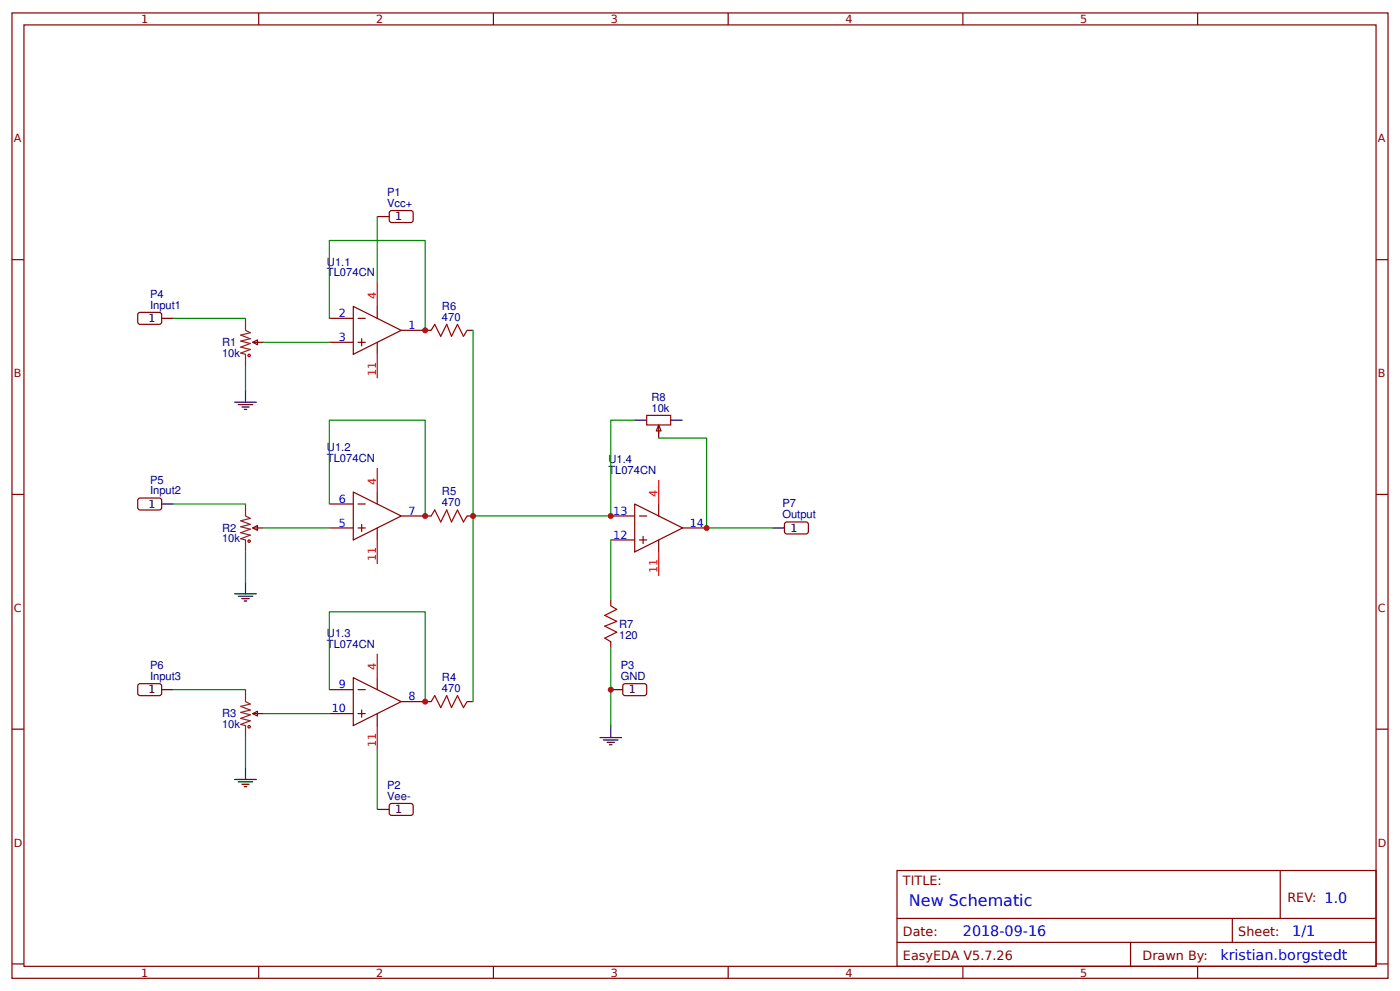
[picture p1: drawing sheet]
<svg xmlns="http://www.w3.org/2000/svg" width="309mm" height="219mm" viewBox="0 0 309 219" stroke-linecap="round" stroke-linejoin="round" font-family="sans-serif">
<g fill="none" stroke="#800" stroke-width=".26">
<path d="M2.6 2.9h304.1v213.2h-304.1zM5.3 5.5h298.7v208h-298.7zM57.1 2.9v2.6M109 2.9v2.6M160.9 2.9v2.6M212.7 2.9v2.6M264.6 2.9v2.6M2.6 57.4h2.7M86.3 46.6h4.7l.3 .4-.1 1.9-.4 .3-4.5-.1-.3-.5v-1.6zM304 57.4h2.7M30.7 69.1h4.8l.2 .4-.1 1.9-.4 .2h-4.5l-.3-.5v-1.6zM55.8 75.6l1.1-.5v1z"/>
<path d="M55.8 75.6h2.4M72.8 75.6h5.3M72.8 70.3h5.3M78.1 67.7l10.5 5.3-10.5 5.3zM79.1 75.6h1.6M79.1 70.3h1.6M79.9 74.8v1.6M83.3 67.7v2.6M83.3 75.6v2.7M88.6 73h6.6M103.2 73h1.3M145.5 93.9l.5 1.3h-1z"/>
<path d="M145.5 94.1v1.6M2.6 109.2h2.7M30.7 110.1h4.8l.2 .4-.1 1.9-.4 .3-4.5-.1-.3-.5v-1.6zM55.8 116.6l1.1-.5v1.1zM55.8 116.6h2.4M72.8 116.6h5.3M72.8 111.3h5.3M78.1 108.7l10.5 5.3-10.5 5.3zM79.1 116.6h1.6M79.1 111.3h1.6M79.9 115.8v1.6M83.3 108.7v2.6"/>
<path d="M83.3 116.6v2.7M88.6 114h6.6M103.2 114h1.3M134.9 114h5.3M134.9 119.3h5.3M140.2 111.3l10.6 5.3-10.6 5.3zM141.3 114h1.6M141.3 119.3h1.6M142.1 118.5v1.6M145.5 111.3v2.7M145.5 119.3v2.6M150.8 116.6h5.3"/>
<path d="M173.6 115.4h4.7l.3 .4-.1 1.9-.4 .3-4.5-.1-.3-.5v-1.6zM304 109.2h2.7M134.9 132.5v1.3M30.7 151.1h4.8l.2 .5-.1 1.8-.4 .3-4.5-.1-.3-.5v-1.5zM55.8 157.6l1.1-.5v1.1zM55.8 157.6h2.4M72.8 157.6h5.3M72.8 152.3h5.3M78.1 149.7l10.5 5.3-10.5 5.3zM79.1 157.6h1.6M79.1 152.3h1.6M79.9 156.8v1.6"/>
<path d="M83.3 149.7v2.6M83.3 157.6v2.7M88.6 155h6.6M103.2 155h1.3M134.9 141.8v1.3M137.8 151.1h4.8l.3 .5-.1 1.8-.5 .3-4.5-.1-.2-.5v-1.5zM2.6 161.1h2.7M86.3 177.6h4.7l.3 .4-.1 1.9-.4 .2h-4.5l-.3-.5v-1.6zM304 161.1h2.7M198.2 192.3h105.8v21.2h-105.8zM282.8 192.3v10.6M2.6 212.9h2.7"/>
<path d="M57.1 213.5v2.6M109 213.5v2.6M160.9 213.5v2.6M198.2 202.9h105.8M198.2 208.2h105.8M212.7 213.5v2.6M249.8 208.2v5.3M264.6 213.5v2.6M272.3 202.9v5.3M304 212.9h2.7"/>
</g>
<path d="M54.2 70.3v2.7l1.1 .5-2.1 .5 2.1 .8-2.1 .6 2.1 .5-2.1 .8 2.1 .5-2.1 .8 1 .3v2.6M54.2 111.3v2.7l1.1 .5-2.1 .5 2.1 .8-2.1 .6 2.1 .5-2.1 .8 2.1 .5-2.1 .8 1 .3v2.6M54.2 152.3v2.7l1.1 .5-2.1 .6 2.1 .7-2.1 .6 2.1 .5-2.1 .8 2.1 .5-2.1 .8 1 .3v2.6" fill="none" stroke="#8d2323" stroke-width=".26"/>
<g fill="none" stroke="#a00000" stroke-width=".26">
<path d="M95.2 73l.8-1.4 1.4 2.7 1.3-2.7 1 2.7 1.4-2.7 1.3 2.7 .8-1.3M142.9 91.8h5.3v2.1h-5.3zM95.2 114l.8-1.3 1.4 2.6 1.3-2.6 1 2.6 1.4-2.6 1.3 2.6 .8-1.3M134.9 133.8l1.4 .8-2.7 1.3 2.7 1.4-2.7 1 2.7 1.3-2.7 1.4 1.3 .8M95.2 155l.8-1.3 1.4 2.6 1.3-2.6 1 2.6 1.4-2.6 1.3 2.6 .8-1.3"/>
<circle cx="55" cy="78.5" r=".26"/>
<circle cx="55" cy="119.5" r=".26"/>
<circle cx="55" cy="160.5" r=".26"/>
</g>
<path d="M83.3 62.4v5.3M83.3 78.3v5.3M83.3 103.4v5.3M83.3 119.3v5.3M145.5 106v5.3M145.5 121.9v5.3M83.3 144.4v5.3M83.3 160.3v5.3" fill="none" stroke="#f00" stroke-width=".26"/>
<g fill="none" stroke="#000" stroke-width=".26">
<path d="M83.3 47.8h2.7M35.7 70.3h2.7M51.9 88.8h4.7M52.7 89.4h3.1M53.4 89.9h1.6M54 90.4h.5M54.2 86.2v2.6M140.2 92.8h2.7M145.5 95.5v1.3M148.2 92.8h2.6M35.7 111.3h2.7M170.7 116.6h2.6"/>
<path d="M51.9 131.2h4.7M52.7 131.7h3.1M53.4 132.2h1.6M54 132.8h.5M54.2 128.5v2.7M35.7 152.3h2.7M134.9 152.3h2.7M51.9 172.2h4.7M52.7 172.7h3.1M53.4 173.2h1.6M54 173.8h.5M54.2 169.5v2.7"/>
<path d="M83.3 178.8h2.7M132.6 162.9h4.7M133.3 163.5h3.2M134.1 164h1.6M134.7 164.5h.5M134.9 160.3v2.6"/>
</g>
<g fill="none" stroke="#080" stroke-width=".26">
<path d="M83.3 47.8v14.6M38.4 70.3h15.8M58.2 75.6h14.6M72.8 70.3v-17.2h21.1v19.9M104.5 73v41M54.2 80.9v5.3M140.2 92.8h-5.3v21.2h-30.4v41M145.5 96.8h10.6v19.8h14.6M38.4 111.3h15.8M58.2 116.6h14.6M72.8 111.3v-18.5h21.1v21.2M134.9 119.3v13.2"/>
<path d="M54.2 121.9v6.6M38.4 152.3h15.8M58.2 157.6h14.6M72.8 152.3v-17.2h21.1v19.9M134.9 143.1v17.2M54.2 162.9v6.6M83.3 165.6v13.2"/>
</g>
<g fill="#c00">
<circle cx="134.9" cy="152.3" r=".66"/>
<circle cx="93.9" cy="73" r=".66"/>
<circle cx="93.9" cy="155" r=".66"/>
<circle cx="93.9" cy="114" r=".66"/>
<circle cx="104.5" cy="114" r=".66"/>
<circle cx="134.9" cy="114" r=".66"/>
<circle cx="156.1" cy="116.6" r=".66"/>
</g>
<text font-size="3.5" fill="#00f" x="200.8" y="200.2">New Schematic</text>
<g font-size="3.2" fill="#00f">
<text x="212.7" y="206.9">2018-09-16</text>
<text x="285.5" y="206.9">1/1</text>
<text x="269.6" y="212.1">kristian.borgstedt</text>
</g>
<g font-size="2.8" fill="#800">
<text x="199.5" y="195.5">TITLE:</text>
<text x="284.4" y="199.2">REV: 1.0</text>
<text x="199.5" y="206.9">Date:</text>
<text x="273.6" y="206.9">Sheet:</text>
<text x="199.5" y="212.1">EasyEDA V5.7.26</text>
<text x="252.4" y="212.1">Drawn By:</text>
</g>
<g font-size="2.5" fill="#800">
<text x="31.2" y="5.1">1</text>
<text x="83.1" y="5.1">2</text>
<text x="134.9" y="5.1">3</text>
<text x="186.8" y="5.1">4</text>
<text x="238.7" y="5.1">5</text>
<text x="3" y="31.4">A</text>
<text x="304.4" y="31.4">A</text>
<text x="3" y="83.3">B</text>
<text x="304.4" y="83.3">B</text>
<text x="3" y="135.1">C</text>
<text x="304.4" y="135.1">C</text>
<text x="3" y="187">D</text>
<text x="304.4" y="187">D</text>
<text x="31.2" y="215.7">1</text>
<text x="83.1" y="215.7">2</text>
<text x="134.9" y="215.7">3</text>
<text x="186.8" y="215.7">4</text>
<text x="238.7" y="215.7">5</text>
</g>
<g font-size="2.5" fill="#000080">
<text x="85.5" y="45.7">Vcc+</text>
<text x="85.5" y="43.3">P1</text>
<text x="72.2" y="58.7">U1.1</text>
<text x="33.2" y="65.8">P4</text>
<text x="72.2" y="61.1">TL074CN</text>
<text x="33.2" y="68.2">Input1</text>
<text x="97.6" y="70.9">470</text>
<text x="97.6" y="68.4">R6</text>
<text x="49.1" y="76.4">R1</text>
<text x="49.1" y="78.8">10k</text>
<text x="143.9" y="88.6">R8</text>
<text x="143.9" y="91">10k</text>
<text x="72.2" y="99.7">U1.2</text>
<text x="33.2" y="106.8">P5</text>
<text x="72.2" y="102.1">TL074CN</text>
<text x="134.4" y="104.7">TL074CN</text>
<text x="134.4" y="102.3">U1.4</text>
<text x="33.2" y="109.2">Input2</text>
<text x="97.6" y="111.9">470</text>
<text x="97.6" y="109.4">R5</text>
<text x="172.9" y="112.1">P7</text>
<text x="49.1" y="119.8">10k</text>
<text x="49.1" y="117.4">R2</text>
<text x="172.9" y="114.5">Output</text>
<text x="72.2" y="143.1">TL074CN</text>
<text x="72.2" y="140.7">U1.3</text>
<text x="136.8" y="141.1">120</text>
<text x="136.8" y="138.6">R7</text>
<text x="33.2" y="147.8">P6</text>
<text x="137.1" y="147.8">P3</text>
<text x="33.2" y="150.2">Input3</text>
<text x="97.6" y="152.9">470</text>
<text x="97.6" y="150.5">R4</text>
<text x="137.1" y="150.2">GND</text>
<text x="49.1" y="160.8">10k</text>
<text x="49.1" y="158.4">R3</text>
<text x="85.5" y="176.7">Vee-</text>
<text x="85.5" y="174.3">P2</text>
</g>
<g font-size="2.5">
<text x="87.3" y="48.6">1</text>
<text x="32.8" y="71.1">1</text>
<text x="32.8" y="112.1">1</text>
<text x="174.6" y="117.4">1</text>
<text x="32.8" y="153.1">1</text>
<text x="138.9" y="153.1">1</text>
<text x="87.3" y="179.6">1</text>
</g>
<g font-size="2.5" fill="#00f">
<text x="74.9" y="70.1">2</text>
<text x="74.9" y="75.4">3</text>
<text x="90.2" y="72.7">1</text>
<text x="74.9" y="111.1">6</text>
<text x="90.2" y="113.7">7</text>
<text x="135.5" y="113.7">13</text>
<text x="74.9" y="116.4">5</text>
<text x="135.5" y="119">12</text>
<text x="152.4" y="116.4">14</text>
<text x="74.9" y="152.1">9</text>
<text x="90.2" y="154.7">8</text>
<text x="73.3" y="157.4">10</text>
</g>
<g font-size="2.5" fill="#f00">
<text x="83.1" y="66.1" transform="rotate(-90 83.1 66.1)">4</text>
<text x="83.1" y="83" transform="rotate(-90 83.1 83)">11</text>
<text x="83.1" y="107.1" transform="rotate(-90 83.1 107.1)">4</text>
<text x="145.3" y="109.7" transform="rotate(-90 145.3 109.7)">4</text>
<text x="83.1" y="124" transform="rotate(-90 83.1 124)">11</text>
<text x="145.3" y="126.7" transform="rotate(-90 145.3 126.7)">11</text>
<text x="83.1" y="148.1" transform="rotate(-90 83.1 148.1)">4</text>
<text x="83.1" y="165" transform="rotate(-90 83.1 165)">11</text>
</g>
</svg>
